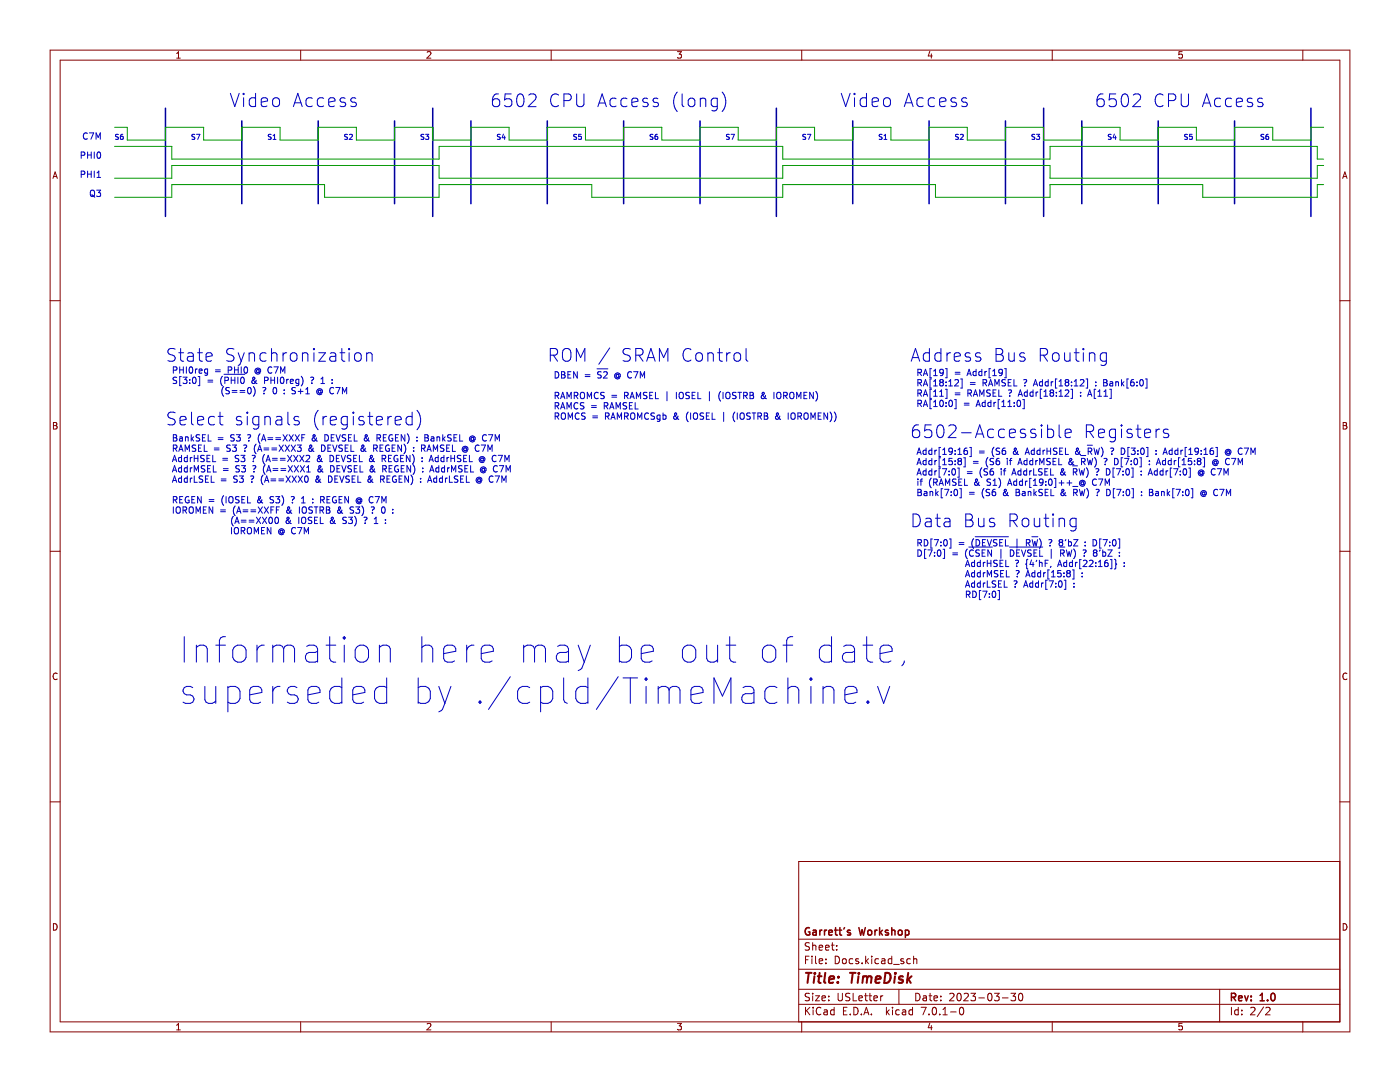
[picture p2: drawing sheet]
(kicad_sch (version 20230121) (generator eeschema)

 (paper "USLetter")

 (title_block
  (title "TimeDisk")
  (date "2023-03-30")
  (rev "1.0")
  (company "Garrett's Workshop"))

 (lib_symbols)


 (wire (pts (xy 261.62 27.94) (xy 261.62 25.4)) (stroke (width 0) (type default)))
 (wire (pts (xy 87.63 36.83) (xy 118.11 36.83)) (stroke (width 0) (type default)))
 (wire (pts (xy 147.32 27.94) (xy 154.94 27.94)) (stroke (width 0) (type default)))
 (wire (pts (xy 254 27.94) (xy 261.62 27.94)) (stroke (width 0) (type default)))
 (bus (pts (xy 86.36 21.59) (xy 86.36 43.18)) (stroke (width 0) (type default)))

 (wire (pts (xy 240.03 36.83) (xy 240.03 39.37)) (stroke (width 0) (type default)))
 (wire (pts (xy 86.36 25.4) (xy 86.36 27.94)) (stroke (width 0) (type default)))
 (wire (pts (xy 109.22 25.4) (xy 116.84 25.4)) (stroke (width 0) (type default)))
 (wire (pts (xy 209.55 36.83) (xy 209.55 39.37)) (stroke (width 0) (type default)))
 (bus (pts (xy 109.22 24.13) (xy 109.22 40.64)) (stroke (width 0) (type default)))

 (wire (pts (xy 34.29 35.56) (xy 34.29 33.02)) (stroke (width 0) (type default)))
 (wire (pts (xy 86.36 27.94) (xy 93.98 27.94)) (stroke (width 0) (type default)))
 (wire (pts (xy 185.42 25.4) (xy 193.04 25.4)) (stroke (width 0) (type default)))
 (wire (pts (xy 78.74 25.4) (xy 86.36 25.4)) (stroke (width 0) (type default)))
 (wire (pts (xy 101.6 27.94) (xy 109.22 27.94)) (stroke (width 0) (type default)))
 (wire (pts (xy 87.63 31.75) (xy 87.63 29.21)) (stroke (width 0) (type default)))
 (wire (pts (xy 71.12 25.4) (xy 71.12 27.94)) (stroke (width 0) (type default)))
 (wire (pts (xy 209.55 35.56) (xy 262.89 35.56)) (stroke (width 0) (type default)))
 (wire (pts (xy 156.21 31.75) (xy 209.55 31.75)) (stroke (width 0) (type default)))
 (wire (pts (xy 64.77 36.83) (xy 34.29 36.83)) (stroke (width 0) (type default)))
 (wire (pts (xy 262.89 35.56) (xy 262.89 33.02)) (stroke (width 0) (type default)))
 (wire (pts (xy 209.55 36.83) (xy 240.03 36.83)) (stroke (width 0) (type default)))
 (bus (pts (xy 246.38 24.13) (xy 246.38 40.64)) (stroke (width 0) (type default)))

 (wire (pts (xy 48.26 25.4) (xy 55.88 25.4)) (stroke (width 0) (type default)))
 (bus (pts (xy 208.28 21.59) (xy 208.28 43.18)) (stroke (width 0) (type default)))

 (wire (pts (xy 109.22 27.94) (xy 109.22 25.4)) (stroke (width 0) (type default)))
 (wire (pts (xy 33.02 27.94) (xy 33.02 25.4)) (stroke (width 0) (type default)))
 (wire (pts (xy 71.12 27.94) (xy 78.74 27.94)) (stroke (width 0) (type default)))
 (wire (pts (xy 231.14 27.94) (xy 231.14 25.4)) (stroke (width 0) (type default)))
 (wire (pts (xy 40.64 25.4) (xy 40.64 27.94)) (stroke (width 0) (type default)))
 (wire (pts (xy 262.89 36.83) (xy 264.16 36.83)) (stroke (width 0) (type default)))
 (wire (pts (xy 25.4 25.4) (xy 22.86 25.4)) (stroke (width 0) (type default)))
 (wire (pts (xy 262.89 39.37) (xy 240.03 39.37)) (stroke (width 0) (type default)))
 (wire (pts (xy 124.46 27.94) (xy 124.46 25.4)) (stroke (width 0) (type default)))
 (wire (pts (xy 64.77 39.37) (xy 87.63 39.37)) (stroke (width 0) (type default)))
 (bus (pts (xy 200.66 24.13) (xy 200.66 40.64)) (stroke (width 0) (type default)))

 (wire (pts (xy 87.63 29.21) (xy 156.21 29.21)) (stroke (width 0) (type default)))
 (wire (pts (xy 170.18 25.4) (xy 177.8 25.4)) (stroke (width 0) (type default)))
 (wire (pts (xy 93.98 27.94) (xy 93.98 25.4)) (stroke (width 0) (type default)))
 (bus (pts (xy 170.18 24.13) (xy 170.18 40.64)) (stroke (width 0) (type default)))

 (wire (pts (xy 215.9 25.4) (xy 223.52 25.4)) (stroke (width 0) (type default)))
 (wire (pts (xy 87.63 35.56) (xy 156.21 35.56)) (stroke (width 0) (type default)))
 (wire (pts (xy 156.21 39.37) (xy 156.21 36.83)) (stroke (width 0) (type default)))
 (wire (pts (xy 63.5 27.94) (xy 63.5 25.4)) (stroke (width 0) (type default)))
 (wire (pts (xy 55.88 27.94) (xy 63.5 27.94)) (stroke (width 0) (type default)))
 (wire (pts (xy 118.11 39.37) (xy 156.21 39.37)) (stroke (width 0) (type default)))
 (wire (pts (xy 208.28 25.4) (xy 208.28 27.94)) (stroke (width 0) (type default)))
 (wire (pts (xy 132.08 25.4) (xy 132.08 27.94)) (stroke (width 0) (type default)))
 (wire (pts (xy 34.29 36.83) (xy 34.29 39.37)) (stroke (width 0) (type default)))
 (wire (pts (xy 116.84 27.94) (xy 124.46 27.94)) (stroke (width 0) (type default)))
 (bus (pts (xy 93.98 24.13) (xy 93.98 40.64)) (stroke (width 0) (type default)))

 (wire (pts (xy 33.02 25.4) (xy 40.64 25.4)) (stroke (width 0) (type default)))
 (wire (pts (xy 200.66 25.4) (xy 208.28 25.4)) (stroke (width 0) (type default)))
 (wire (pts (xy 34.29 33.02) (xy 87.63 33.02)) (stroke (width 0) (type default)))
 (wire (pts (xy 223.52 25.4) (xy 223.52 27.94)) (stroke (width 0) (type default)))
 (wire (pts (xy 193.04 25.4) (xy 193.04 27.94)) (stroke (width 0) (type default)))
 (bus (pts (xy 261.62 21.59) (xy 261.62 43.18)) (stroke (width 0) (type default)))

 (wire (pts (xy 78.74 27.94) (xy 78.74 25.4)) (stroke (width 0) (type default)))
 (wire (pts (xy 262.89 29.21) (xy 262.89 31.75)) (stroke (width 0) (type default)))
 (bus (pts (xy 139.7 24.13) (xy 139.7 40.64)) (stroke (width 0) (type default)))

 (wire (pts (xy 162.56 25.4) (xy 162.56 27.94)) (stroke (width 0) (type default)))
 (wire (pts (xy 262.89 39.37) (xy 262.89 36.83)) (stroke (width 0) (type default)))
 (wire (pts (xy 22.86 29.21) (xy 34.29 29.21)) (stroke (width 0) (type default)))
 (wire (pts (xy 147.32 25.4) (xy 147.32 27.94)) (stroke (width 0) (type default)))
 (wire (pts (xy 162.56 27.94) (xy 170.18 27.94)) (stroke (width 0) (type default)))
 (wire (pts (xy 154.94 25.4) (xy 162.56 25.4)) (stroke (width 0) (type default)))
 (wire (pts (xy 48.26 27.94) (xy 48.26 25.4)) (stroke (width 0) (type default)))
 (wire (pts (xy 40.64 27.94) (xy 48.26 27.94)) (stroke (width 0) (type default)))
 (wire (pts (xy 154.94 27.94) (xy 154.94 25.4)) (stroke (width 0) (type default)))
 (wire (pts (xy 22.86 39.37) (xy 34.29 39.37)) (stroke (width 0) (type default)))
 (bus (pts (xy 63.5 24.13) (xy 63.5 40.64)) (stroke (width 0) (type default)))

 (wire (pts (xy 139.7 27.94) (xy 139.7 25.4)) (stroke (width 0) (type default)))
 (wire (pts (xy 93.98 25.4) (xy 101.6 25.4)) (stroke (width 0) (type default)))
 (wire (pts (xy 238.76 27.94) (xy 246.38 27.94)) (stroke (width 0) (type default)))
 (wire (pts (xy 254 25.4) (xy 254 27.94)) (stroke (width 0) (type default)))
 (bus (pts (xy 231.14 24.13) (xy 231.14 40.64)) (stroke (width 0) (type default)))

 (wire (pts (xy 34.29 29.21) (xy 34.29 31.75)) (stroke (width 0) (type default)))
 (bus (pts (xy 124.46 24.13) (xy 124.46 40.64)) (stroke (width 0) (type default)))

 (wire (pts (xy 208.28 27.94) (xy 215.9 27.94)) (stroke (width 0) (type default)))
 (wire (pts (xy 34.29 35.56) (xy 22.86 35.56)) (stroke (width 0) (type default)))
 (bus (pts (xy 33.02 21.59) (xy 33.02 43.18)) (stroke (width 0) (type default)))

 (wire (pts (xy 55.88 25.4) (xy 55.88 27.94)) (stroke (width 0) (type default)))
 (wire (pts (xy 118.11 36.83) (xy 118.11 39.37)) (stroke (width 0) (type default)))
 (wire (pts (xy 124.46 25.4) (xy 132.08 25.4)) (stroke (width 0) (type default)))
 (wire (pts (xy 231.14 25.4) (xy 238.76 25.4)) (stroke (width 0) (type default)))
 (bus (pts (xy 78.74 24.13) (xy 78.74 40.64)) (stroke (width 0) (type default)))

 (wire (pts (xy 63.5 25.4) (xy 71.12 25.4)) (stroke (width 0) (type default)))
 (wire (pts (xy 186.69 36.83) (xy 186.69 39.37)) (stroke (width 0) (type default)))
 (wire (pts (xy 200.66 27.94) (xy 200.66 25.4)) (stroke (width 0) (type default)))
 (wire (pts (xy 116.84 25.4) (xy 116.84 27.94)) (stroke (width 0) (type default)))
 (wire (pts (xy 156.21 36.83) (xy 186.69 36.83)) (stroke (width 0) (type default)))
 (wire (pts (xy 177.8 27.94) (xy 185.42 27.94)) (stroke (width 0) (type default)))
 (bus (pts (xy 48.26 24.13) (xy 48.26 40.64)) (stroke (width 0) (type default)))
 (bus (pts (xy 154.94 21.59) (xy 154.94 43.18)) (stroke (width 0) (type default)))

 (wire (pts (xy 25.4 27.94) (xy 25.4 25.4)) (stroke (width 0) (type default)))
 (wire (pts (xy 139.7 25.4) (xy 147.32 25.4)) (stroke (width 0) (type default)))
 (wire (pts (xy 209.55 33.02) (xy 209.55 35.56)) (stroke (width 0) (type default)))
 (wire (pts (xy 215.9 27.94) (xy 215.9 25.4)) (stroke (width 0) (type default)))
 (wire (pts (xy 156.21 35.56) (xy 156.21 33.02)) (stroke (width 0) (type default)))
 (wire (pts (xy 262.89 31.75) (xy 264.16 31.75)) (stroke (width 0) (type default)))
 (wire (pts (xy 193.04 27.94) (xy 200.66 27.94)) (stroke (width 0) (type default)))
 (wire (pts (xy 34.29 31.75) (xy 87.63 31.75)) (stroke (width 0) (type default)))
 (wire (pts (xy 132.08 27.94) (xy 139.7 27.94)) (stroke (width 0) (type default)))
 (wire (pts (xy 261.62 25.4) (xy 264.16 25.4)) (stroke (width 0) (type default)))
 (wire (pts (xy 101.6 25.4) (xy 101.6 27.94)) (stroke (width 0) (type default)))
 (wire (pts (xy 246.38 27.94) (xy 246.38 25.4)) (stroke (width 0) (type default)))
 (wire (pts (xy 156.21 29.21) (xy 156.21 31.75)) (stroke (width 0) (type default)))
 (bus (pts (xy 215.9 24.13) (xy 215.9 40.64)) (stroke (width 0) (type default)))

 (wire (pts (xy 177.8 25.4) (xy 177.8 27.94)) (stroke (width 0) (type default)))
 (wire (pts (xy 262.89 33.02) (xy 264.16 33.02)) (stroke (width 0) (type default)))
 (wire (pts (xy 87.63 33.02) (xy 87.63 35.56)) (stroke (width 0) (type default)))
 (wire (pts (xy 209.55 31.75) (xy 209.55 29.21)) (stroke (width 0) (type default)))
 (wire (pts (xy 209.55 29.21) (xy 262.89 29.21)) (stroke (width 0) (type default)))
 (wire (pts (xy 156.21 33.02) (xy 209.55 33.02)) (stroke (width 0) (type default)))
 (wire (pts (xy 64.77 36.83) (xy 64.77 39.37)) (stroke (width 0) (type default)))
 (wire (pts (xy 87.63 36.83) (xy 87.63 39.37)) (stroke (width 0) (type default)))
 (wire (pts (xy 25.4 27.94) (xy 33.02 27.94)) (stroke (width 0) (type default)))
 (wire (pts (xy 238.76 25.4) (xy 238.76 27.94)) (stroke (width 0) (type default)))
 (wire (pts (xy 223.52 27.94) (xy 231.14 27.94)) (stroke (width 0) (type default)))
 (wire (pts (xy 170.18 27.94) (xy 170.18 25.4)) (stroke (width 0) (type default)))
 (wire (pts (xy 186.69 39.37) (xy 209.55 39.37)) (stroke (width 0) (type default)))
 (wire (pts (xy 185.42 27.94) (xy 185.42 25.4)) (stroke (width 0) (type default)))
 (wire (pts (xy 246.38 25.4) (xy 254 25.4)) (stroke (width 0) (type default)))
 (bus (pts (xy 185.42 24.13) (xy 185.42 40.64)) (stroke (width 0) (type default)))

 (text "S6" (at 251.46 27.94 0) (effects (font (size 1.016 1.016)) (justify left bottom)))
 (text "S5" (at 114.3 27.94 0) (effects (font (size 1.016 1.016)) (justify left bottom)))
 (text "S4" (at 99.06 27.94 0) (effects (font (size 1.016 1.016)) (justify left bottom)))
 (text "S7" (at 38.1 27.94 0) (effects (font (size 1.016 1.016)) (justify left bottom)))
 (text "S3" (at 83.82 27.94 0) (effects (font (size 1.016 1.016)) (justify left bottom)))
 (text "S2" (at 190.5 27.94 0) (effects (font (size 1.016 1.016)) (justify left bottom)))
 (text "Information here may be out of date,\nsuperseded by ./cpld/TimeMachine.v" (at 35.56 140.97 0) (effects (font (size 5.08 5.08)) (justify left bottom)))
 (text "PHI0reg = PHI0 @ C7M\nS[3:0] = (~{PHI0} & PHI0reg) ? 1 : \n          (S==0) ? 0 : S+1 @ C7M" (at 34.29 78.74 0) (effects (font (size 1.27 1.27)) (justify left bottom)))
 (text "6502 CPU Access" (at 218.44 21.59 0) (effects (font (size 2.54 2.54)) (justify left bottom)))
 (text "Select signals (registered)" (at 33.02 85.09 0) (effects (font (size 2.54 2.54)) (justify left bottom)))
 (text "BankSEL = S3 ? (A==XXXF & DEVSEL & REGEN) : BankSEL @ C7M\nRAMSEL = S3 ? (A==XXX3 & DEVSEL & REGEN) : RAMSEL @ C7M\nAddrHSEL = S3 ? (A==XXX2 & DEVSEL & REGEN) : AddrHSEL @ C7M\nAddrMSEL = S3 ? (A==XXX1 & DEVSEL & REGEN) : AddrMSEL @ C7M\nAddrLSEL = S3 ? (A==XXX0 & DEVSEL & REGEN) : AddrLSEL @ C7M\n\nREGEN = (IOSEL & S3) ? 1 : REGEN @ C7M\nIOROMEN = (A==XXFF & IOSTRB & S3) ? 0 :\n            (A==XX00 & IOSEL & S3) ? 1 :\n            IOROMEN @ C7M" (at 34.29 106.68 0) (effects (font (size 1.27 1.27)) (justify left bottom)))
 (text "PHI0" (at 20.32 31.75 0) (effects (font (size 1.27 1.27)) (justify right bottom)))
 (text "Video Access" (at 45.72 21.59 0) (effects (font (size 2.6416 2.6416)) (justify left bottom)))
 (text "S7" (at 160.02 27.94 0) (effects (font (size 1.016 1.016)) (justify left bottom)))
 (text "S4" (at 220.98 27.94 0) (effects (font (size 1.016 1.016)) (justify left bottom)))
 (text "C7M" (at 20.32 27.94 0) (effects (font (size 1.27 1.27)) (justify right bottom)))
 (text "Q3" (at 20.32 39.37 0) (effects (font (size 1.27 1.27)) (justify right bottom)))
 (text "S6" (at 22.86 27.94 0) (effects (font (size 1.016 1.016)) (justify left bottom)))
 (text "State Synchronization" (at 33.02 72.39 0) (effects (font (size 2.54 2.54)) (justify left bottom)))
 (text "RA[19] = Addr[19]\nRA[18:12] = RAMSEL ? Addr[18:12] : Bank[6:0]\nRA[11] = RAMSEL ? Addr[18:12] : A[11]\nRA[10:0] = Addr[11:0]" (at 182.88 81.28 0) (effects (font (size 1.27 1.27)) (justify left bottom)))
 (text "6502 CPU Access (long)" (at 97.79 21.59 0) (effects (font (size 2.54 2.54)) (justify left bottom)))
 (text "S2" (at 68.58 27.94 0) (effects (font (size 1.016 1.016)) (justify left bottom)))
 (text "ROM / SRAM Control" (at 109.22 72.39 0) (effects (font (size 2.54 2.54)) (justify left bottom)))
 (text "Addr[19:16] = (S6 & AddrHSEL & ~{R}W) ? D[3:0] : Addr[19:16] @ C7M\nAddr[15:8] = (S6 if AddrMSEL & ~{R}W) ? D[7:0] : Addr[15:8] @ C7M\nAddr[7:0] = (S6 if AddrLSEL & ~{R}W) ? D[7:0] : Addr[7:0] @ C7M\nif (RAMSEL & S1) Addr[19:0]++ @ C7M\nBank[7:0] = (S6 & BankSEL & ~{R}W) ? D[7:0] : Bank[7:0] @ C7M" (at 182.88 99.06 0) (effects (font (size 1.27 1.27)) (justify left bottom)))
 (text "S1" (at 53.34 27.94 0) (effects (font (size 1.016 1.016)) (justify left bottom)))
 (text "DBEN = ~{S2} @ C7M\n\nRAMROMCS = RAMSEL | IOSEL | (IOSTRB & IOROMEN)\nRAMCS = RAMSEL\nROMCS = RAMROMCSgb & (IOSEL | (IOSTRB & IOROMEN))" (at 110.49 83.82 0) (effects (font (size 1.27 1.27)) (justify left bottom)))
 (text "S3" (at 205.74 27.94 0) (effects (font (size 1.016 1.016)) (justify left bottom)))
 (text "Data Bus Routing" (at 181.61 105.41 0) (effects (font (size 2.54 2.54)) (justify left bottom)))
 (text "S6" (at 129.54 27.94 0) (effects (font (size 1.016 1.016)) (justify left bottom)))
 (text "RD[7:0] = (~{DEVSEL} | R~{W}) ? 8’bZ : D[7:0]\nD[7:0] = (~{CSEN} | ~{DEVSEL} | ~{R}W) ? 8’bZ :\n          AddrHSEL ? {4’hF, Addr[22:16]} : \n          AddrMSEL ? Addr[15:8] : \n          AddrLSEL ? Addr[7:0] :\n          RD[7:0]" (at 182.88 119.38 0) (effects (font (size 1.27 1.27)) (justify left bottom)))
 (text "S7" (at 144.78 27.94 0) (effects (font (size 1.016 1.016)) (justify left bottom)))
 (text "PHI1" (at 20.32 35.56 0) (effects (font (size 1.27 1.27)) (justify right bottom)))
 (text "Video Access" (at 167.64 21.59 0) (effects (font (size 2.6416 2.6416)) (justify left bottom)))
 (text "S5" (at 236.22 27.94 0) (effects (font (size 1.016 1.016)) (justify left bottom)))
 (text "Address Bus Routing" (at 181.61 72.39 0) (effects (font (size 2.54 2.54)) (justify left bottom)))
 (text "S1" (at 175.26 27.94 0) (effects (font (size 1.016 1.016)) (justify left bottom)))
 (text "6502-Accessible Registers" (at 181.61 87.63 0) (effects (font (size 2.54 2.54)) (justify left bottom))))
